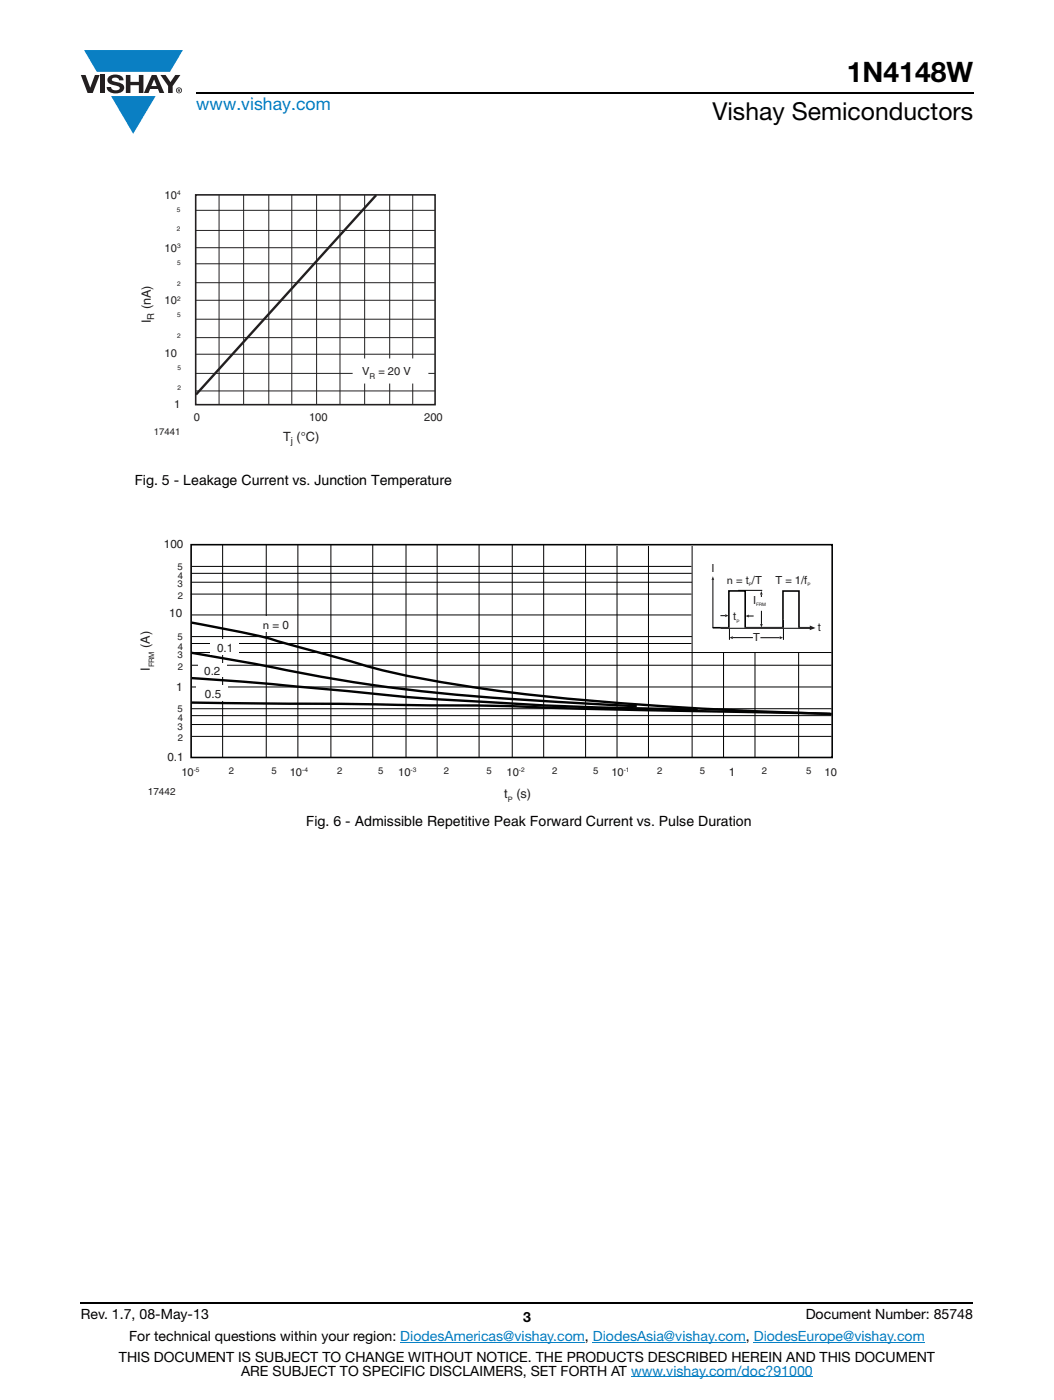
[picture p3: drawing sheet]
<svg xmlns="http://www.w3.org/2000/svg" width="210mm" height="279mm" viewBox="0 0 210 279" stroke-linecap="round" stroke-linejoin="round" font-family="sans-serif">
<g fill="#0a7fc3">
<path d="M16.8 10h19.7l-2.6 4.3h-1.1h-13.5z"/>
<path d="M22.2 19.2h8.9l-4.5 7.5z"/>
</g>
<g fill="#231f20">
<path d="M16.1 15h1l.9 2.5 .9-2.5h1l-1.4 3.6h-1z"/>
<path d="M20 15h.9v3.6h-.9z"/>
<path d="M21.8 15.3a2.1 2.1 0 0 1 2.7 .3l.1 .4h-.8a.79 .79 0 0 0-.7-.5 .79 .79 0 0 0-.8 .4l.2 .3 1 .2a1.08 1.08 0 0 1 1.3 1 1.08 1.08 0 0 1-1.1 1.2 1.73 1.73 0 0 1-2.4-1.2h.9a.96 .96 0 0 0 .8 .6 .96 .96 0 0 0 .9-.4 1.31 1.31 0 0 0-1.2-.6 1.03 1.03 0 0 1-1.1-.6 1.03 1.03 0 0 1 .2-1.1z"/>
<path d="M25.1 15h.9v1.3h1.7v-1.3h.9v3.6h-.9v-1.6h-1.7v1.6h-.9z"/>
<path d="M32 15h1l1 1.4 1-1.4h1l-1.6 2.2v1.4h-.9v-1.4z"/>
<path d="M30.7 15.9l.6 1.3h-1.1zM30.3 15l-1.6 3.6h.9l.4-.8h1.5l.3 .8h1l-1.6-3.6z"/>
<path d="M35.3 18a.46 .46 0 0 1 .9 0 .46 .46 0 0 1-.9 0zM35.1 18a.6 .6 0 0 0 1.2 0 .6 .6 0 0 0-1.2 0z"/>
<path d="M35.6 17.8h.2v.2h-.2zM35.5 17.7v.7h.1v-.3l.4 .3-.2-.3 .2-.2-.1-.2z"/>
</g>
<path d="M39.1 18.6h155M16.1 260h178" fill="none" stroke="#000" stroke-width=".36"/>
<path d="M79.9 267.9h36.8M118.3 267.9h30.5M125.9 274.8h36.3M150.4 267.9h34.1" fill="none" stroke="#007ec4" stroke-width=".2"/>
<path d="M39 38.9h47.8v41.9h-47.8z" fill="none" stroke="#231f20" stroke-width=".32"/>
<g fill="none" stroke="#231f20" stroke-width=".2">
<path d="M43.7 38.9v41.9M48.6 38.9v41.9M53.6 38.9v41.9M58.2 38.9v41.9M63.2 38.9v41.9M67.8 38.9v41.9M72.7 38.9v41.9M77.7 38.9v41.9M82.3 38.9v41.9M39 56.4h47.8M39.1 42h47.7M39.1 46h47.7"/>
<path d="M39.1 49.4h47.7M39.1 59.9h47.7M39.1 52.6h47.7M39.1 63.7h47.6M39.1 70.7h47.6M39.1 74.5h47.7M39.1 67.4h47.7"/>
</g>
<path d="M75 38.9l-35.9 39.8" fill="none" stroke="#231f20" stroke-width=".48"/>
<path d="M70.4 71.5h15.1l-.1 5h-15.1z" fill="#fff"/>
<path d="M39.1 78h47.7" fill="none" stroke="#231f20" stroke-width=".2"/>
<g fill="none" stroke="#010202" stroke-width=".2">
<path d="M38 118.6h99.9M38.2 114.4h99.8M38.2 116.2h99.8M38.2 113h99.7M44.4 108.7v42.4M53.1 108.7v42.4M59.4 108.7v42.4M66 108.7v42.4M74.4 108.7v42.4M81 108.7v42.4M87.2 108.7v42.4M95.6 108.7v42.4"/>
<path d="M102.2 108.7v42.4M108.5 108.7v42.4M116.8 108.7v42.4M123.1 109v42.1M129.4 109v42.1M138.1 109v42.1M38.2 128.4h99.7M38.2 130.2h127.7M38.2 132.8h127.7M38.2 137.1h127.7M38.2 122.7h99.7M38.2 127h99.8"/>
<path d="M144.3 130.2v20.9M150.6 130.2v20.9M159.3 130.2v20.9M38.2 144.6h127.7M38.2 142.8h127.7M38.2 141.4h127.7M38.2 147h127.7"/>
</g>
<path d="M38.1 108.7h127.9v42.5h-127.9z" fill="none" stroke="#010202" stroke-width=".32"/>
<path d="M147.2 117.8h4.9z" fill="#fff"/>
<path d="M147.2 117.8h4.9" fill="none" stroke="#010202" stroke-width=".2"/>
<path d="M142.2 125.3h3.2v-7.4h3.3v7.4h7.5v-7.3h3.2v7.3h2.4" fill="none" stroke="#010202" stroke-width=".32"/>
<path d="M145.5 127.3l.7-.3v.6z" fill="#231f20"/>
<path d="M146.2 127.3h4" fill="none" stroke="#010202" stroke-width=".2"/>
<path d="M155.5 127l.7 .3-.7 .3z" fill="#231f20"/>
<path d="M151.7 127.3h3.8" fill="none" stroke="#010202" stroke-width=".2"/>
<path d="M145.5 125.4v2.3z" fill="#fff"/>
<path d="M145.5 125.4v2.3" fill="none" stroke="#010202" stroke-width=".2"/>
<path d="M156.3 123.7v4z" fill="#fff"/>
<path d="M156.3 123.7v4" fill="none" stroke="#010202" stroke-width=".2"/>
<path d="M148.7 122.9l.7-.2v.5z" fill="#231f20"/>
<path d="M149.4 122.9h.9" fill="none" stroke="#010202" stroke-width=".2"/>
<path d="M142.2 115l.3 .7h-.6z" fill="#231f20"/>
<path d="M142.2 115.7v9.6" fill="none" stroke="#010202" stroke-width=".2"/>
<path d="M151.9 117.9l.2 .8h-.5z" fill="#231f20"/>
<path d="M151.9 118.7v.4" fill="none" stroke="#010202" stroke-width=".2"/>
<path d="M144.7 122.6l.6 .3-.6 .3z" fill="#231f20"/>
<path d="M143.7 122.9h1" fill="none" stroke="#010202" stroke-width=".2"/>
<path d="M151.6 124.5h.6l-.3 .8z" fill="#231f20"/>
<path d="M151.9 121.9v2.6" fill="none" stroke="#010202" stroke-width=".2"/>
<path d="M143.7 125.4h18.5z" fill="#fff"/>
<path d="M143.7 125.4h18.5" fill="none" stroke="#010202" stroke-width=".2"/>
<path d="M161.5 124.8l1.2 .5-1.2 .5z" fill="#231f20"/>
<path d="M38.2 130.3l14.2 2.5a339.2 339.2 0 0 0 56.3 7.1l18.3 1M38.2 124.3a171.2 171.2 0 0 1 23.3 5.3l4.9 1.4a191 191 0 0 0 34.8 7.1 727.6 727.6 0 0 0 64.7 4.4M38.3 135.3l11.7 .9 13.6 1.2a783.5 783.5 0 0 0 66.6 4l9 .3M38.2 140.2l44.3 .5a663.6 663.6 0 0 1 34.7 .8l48.4 1" fill="none" stroke="#010202" stroke-width=".48"/>
<g fill="#fff">
<path d="M51.5 123.1h7.4v3.1h-7.4z"/>
<path d="M41.9 127.5h5.7v3.1h-5.7z"/>
<path d="M39.6 132.4h5.6v2.7h-5.6z"/>
<path d="M39.2 136.7h6.3v3.1h-6.3z"/>
</g>
<text font-size="5.6" x="168.9" y="16.4">1N4148W</text>
<text font-size="4.9" x="142.1" y="24">Vishay Semiconductors</text>
<text font-size="3.5" fill="#007ec4" x="39.1" y="21.9">www.vishay.com</text>
<g font-size="2.8">
<text x="26.9" y="96.8">Fig. 5 - Leakage Current vs. Junction Temperature</text>
<text x="61.1" y="164.9">Fig. 6 - Admissible Repetitive Peak Forward Current vs. Pulse Duration</text>
<text x="16.1" y="263.3">Rev. 1.7, 08-May-13</text>
<text x="104.3" y="263.8">3</text>
<text x="160.7" y="263.3">Document Number: 85748</text>
<text x="25.8" y="267.7">For technical questions within your region: DiodesAmericas@vishay.com, DiodesAsia@vishay.com, DiodesEurope@vishay.com</text>
<text x="23.7" y="271.7">THIS DOCUMENT IS SUBJECT TO CHANGE WITHOUT NOTICE. THE PRODUCTS DESCRIBED HEREIN AND THIS DOCUMENT</text>
<text x="48.1" y="274.6">ARE SUBJECT TO SPECIFIC DISCLAIMERS, SET FORTH AT www.vishay.com/doc?91000</text>
</g>
<g font-size="2.5" fill="#231f20">
<text x="30.1" y="64.5" transform="rotate(-90 30.1 64.5)">I</text>
<text x="30.1" y="61.7" transform="rotate(-90 30.1 61.7)">(nA)</text>
<text x="56.5" y="88.1">T (°C)</text>
</g>
<g font-size="2.5" fill="#221e1f">
<text x="29.9" y="129.3" transform="rotate(-90 29.9 129.3)">(A)</text>
<text x="29.9" y="133.9" transform="rotate(-90 29.9 133.9)">I</text>
<text x="100.6" y="159.2">t (s)</text>
</g>
<g font-size="2.3" fill="#221e1f">
<text x="32.7" y="109.4">100</text>
<text x="33.8" y="123.1">10</text>
<text x="52.4" y="125.5">n</text>
<text x="54.4" y="125.5">= 0</text>
<text x="43.3" y="130.1">0.1</text>
<text x="35.2" y="137.8">1</text>
<text x="40.7" y="134.7">0.2</text>
<text x="40.9" y="139.3">0.5</text>
<text x="33.4" y="151.8">0.1</text>
<text x="145.4" y="154.8">1</text>
</g>
<g font-size="2.2" fill="#231f20">
<text x="32.8" y="39.7">10</text>
<text x="32.8" y="50.3">10</text>
<text x="32.8" y="60.7">10</text>
<text x="32.8" y="71.3">10</text>
<text x="72.2" y="74.9">V</text>
<text x="75.5" y="74.9">= 20 V</text>
<text x="34.8" y="81.4">1</text>
<text x="38.7" y="84">0</text>
<text x="61.6" y="84">100</text>
<text x="84.6" y="84">200</text>
</g>
<g font-size="2.2" fill="#221e1f">
<text x="141.9" y="114.2">I</text>
<text x="145" y="116.5">n = t /T</text>
<text x="154.7" y="116.5">T = 1/f</text>
<text x="146.3" y="123.7">t</text>
<text x="150.2" y="120.5">I</text>
<text x="163.1" y="126">t</text>
<text x="150.3" y="127.9">T</text>
<text x="36.2" y="154.9">10</text>
<text x="57.8" y="154.9">10</text>
<text x="79.4" y="154.9">10</text>
<text x="101.1" y="154.9">10</text>
<text x="122" y="154.9">10</text>
<text x="164.5" y="154.9">10</text>
</g>
<text font-size="2" fill="#221e1f" x="29.5" y="158.6">17442</text>
<g font-size="1.9" fill="#231f20">
<text x="30.7" y="63.8" transform="rotate(-90 30.7 63.8)">R</text>
<text x="30.7" y="86.9">17441</text>
<text x="58" y="88.7">j</text>
</g>
<g font-size="1.9" fill="#221e1f">
<text x="35.4" y="113.7">5</text>
<text x="35.4" y="117.2">3</text>
<text x="35.5" y="119.5">2</text>
<text x="35.5" y="115.6">4</text>
<text x="35.4" y="131.3">3</text>
<text x="35.4" y="127.8">5</text>
<text x="35.5" y="129.7">4</text>
<text x="35.5" y="133.6">2</text>
<text x="35.4" y="142.1">5</text>
<text x="35.5" y="144">4</text>
<text x="35.4" y="145.7">3</text>
<text x="35.5" y="147.9">2</text>
<text x="45.6" y="154.4">2</text>
<text x="54.2" y="154.4">5</text>
<text x="67.3" y="154.4">2</text>
<text x="75.4" y="154.4">5</text>
<text x="88.5" y="154.4">2</text>
<text x="97" y="154.4">5</text>
<text x="110.2" y="154.4">2</text>
<text x="118.3" y="154.4">5</text>
<text x="131.1" y="154.4">2</text>
<text x="139.6" y="154.4">5</text>
<text x="152" y="154.4">2</text>
<text x="160.8" y="154.4">5</text>
</g>
<text font-size="1.6" fill="#231f20" x="73.7" y="75.6">R</text>
<g font-size="1.5" fill="#221e1f">
<text x="30.7" y="133.2" transform="rotate(-90 30.7 133.2)">FRM</text>
<text x="101.3" y="160">P</text>
</g>
<g font-size="1.3" fill="#231f20">
<text x="35.3" y="39">4</text>
<text x="35.3" y="46.2">2</text>
<text x="35.3" y="42.3">5</text>
<text x="35.3" y="49.6">3</text>
<text x="35.4" y="52.9">5</text>
<text x="35.3" y="60">2</text>
<text x="35.4" y="57">2</text>
<text x="35.3" y="63.3">5</text>
<text x="35.3" y="67.5">2</text>
<text x="35.4" y="77.8">2</text>
<text x="35.4" y="73.9">5</text>
</g>
<g font-size="1.3" fill="#221e1f">
<text x="38.7" y="154.1">-5</text>
<text x="60.3" y="154.1">-4</text>
<text x="81.9" y="154.1">-3</text>
<text x="103.5" y="154.1">-2</text>
<text x="124.4" y="154.1">-1</text>
</g>
<g font-size=".9" fill="#221e1f">
<text x="149.4" y="117">P</text>
<text x="161.1" y="117">P</text>
<text x="146.9" y="124.3">P</text>
<text x="150.8" y="121">FRM</text>
</g>
</svg>
